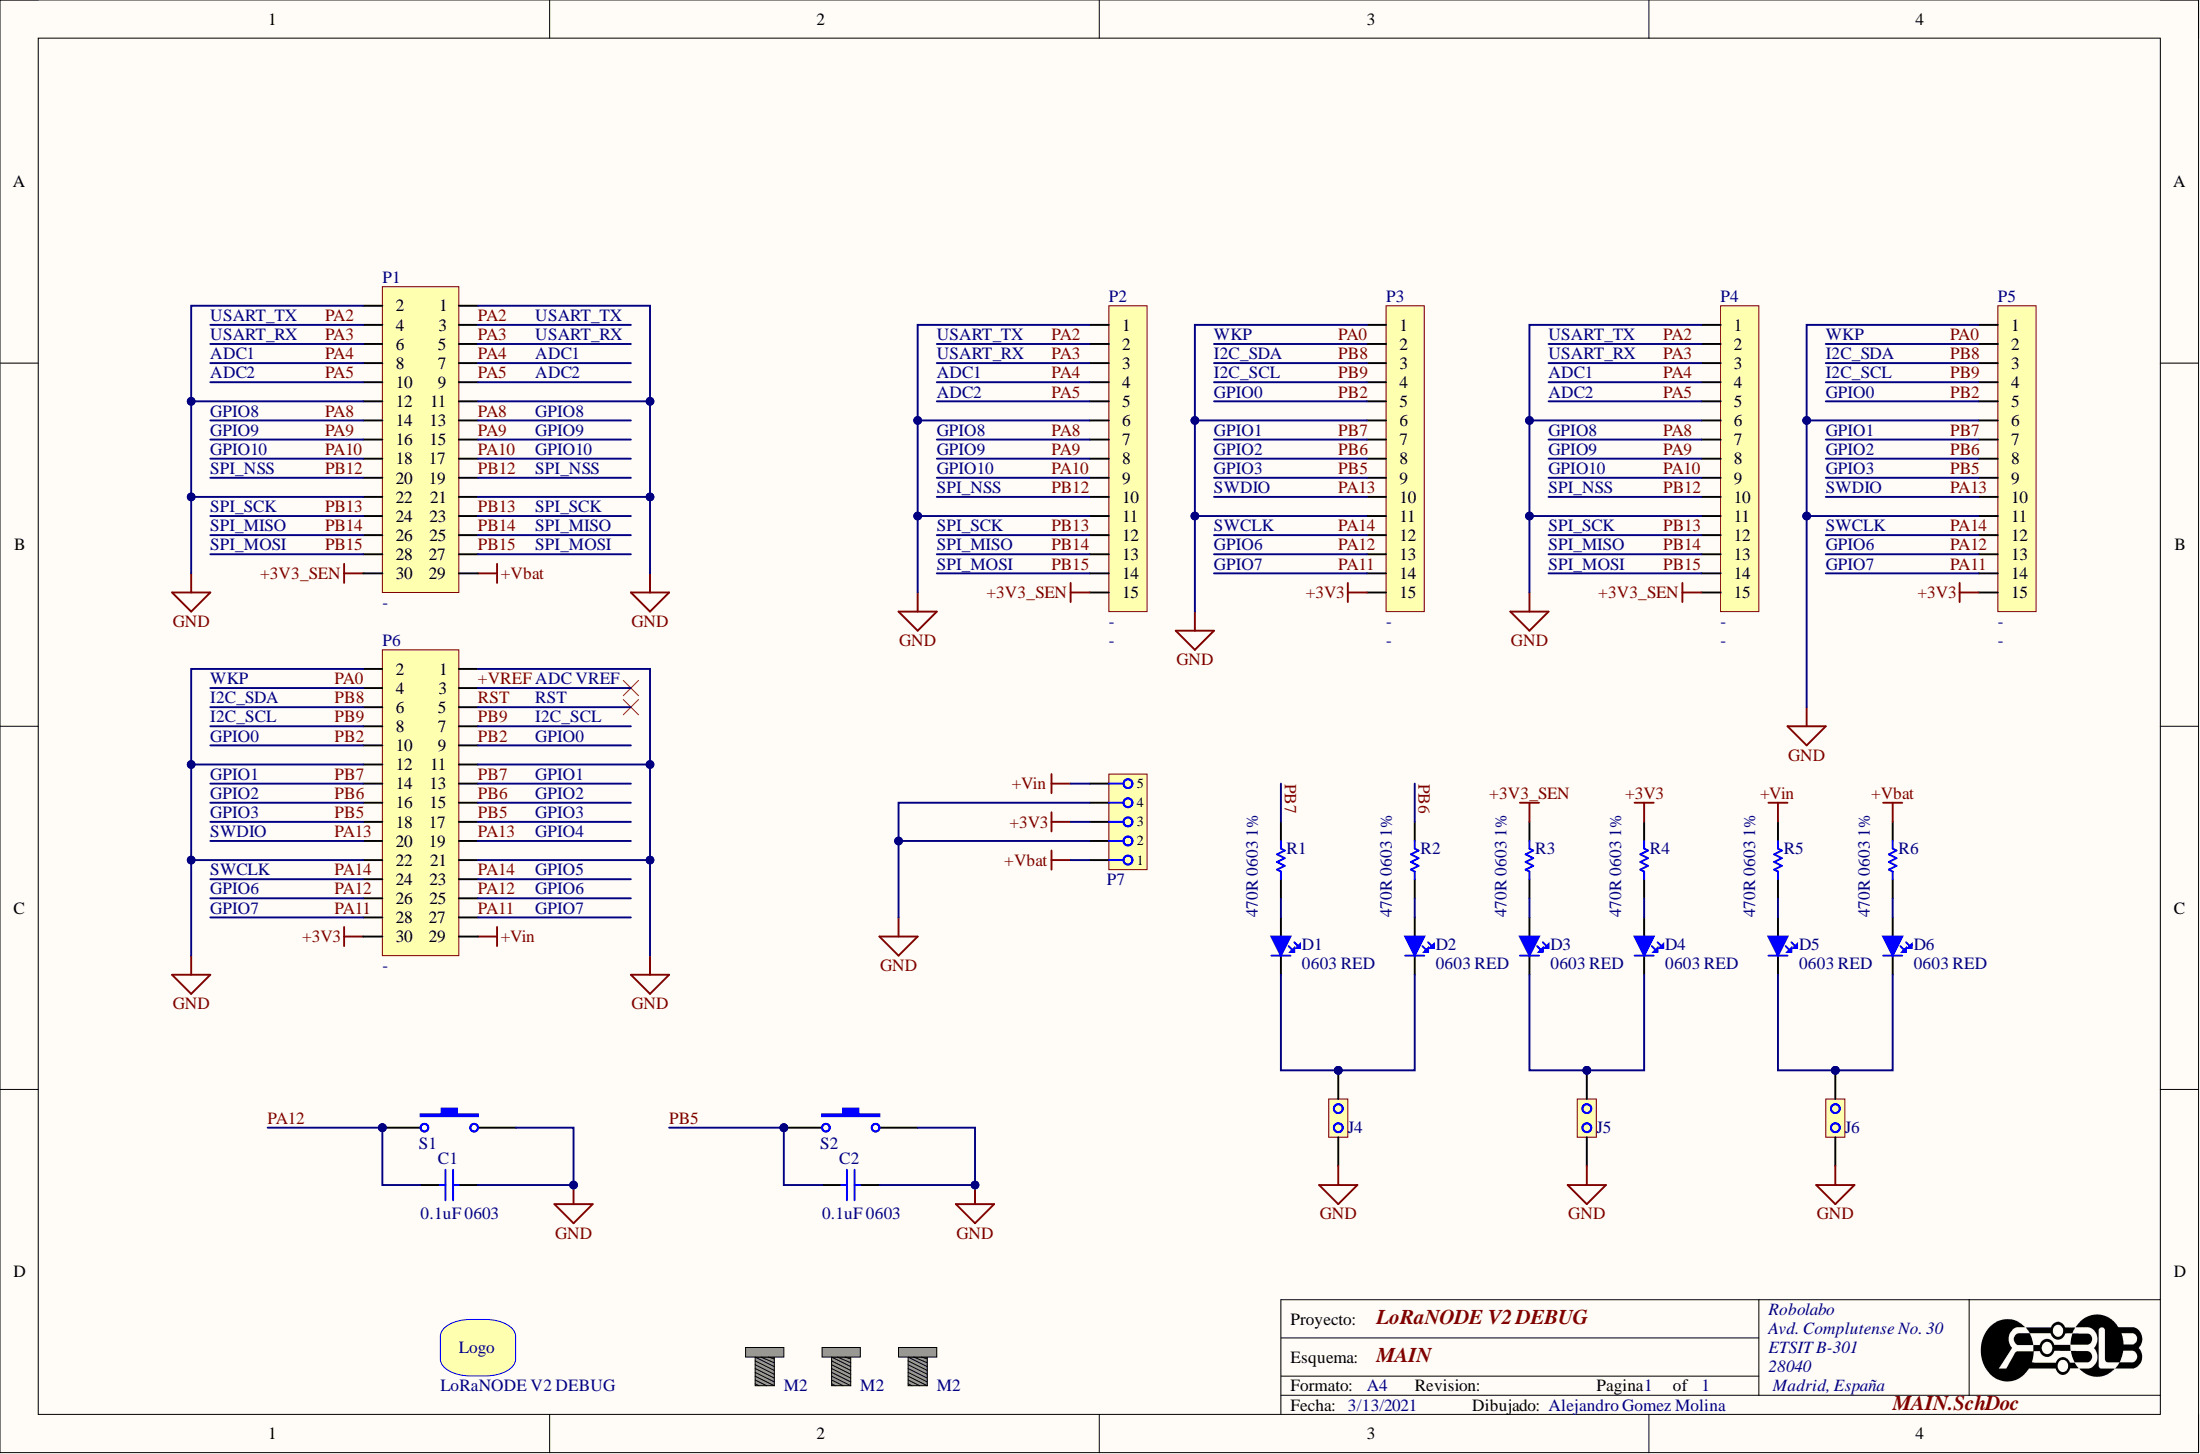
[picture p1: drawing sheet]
# Altium project ABZ_DEBUG.PrjPcb
1 sheet, 30 parts. Net scope: global (net labels, ports and power ports of the same name join across sheets).
Board file: DEBUG_ABZ.PcbDoc

## Sheet MAIN.SchDoc: LoRaNODE V2 DEBUG
size A4; DrawnBy: Alejandro Gomez Molina; Organization: Robolabo; Address1: Avd. Complutense No. 30; Address2: ETSIT B-301; Address3: 28040; Address4: Madrid, España; SheetNumber: 1; SheetTotal: 1; PageSize: A4; SheetName: MAIN

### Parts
C1  0.1uF 0603  [CAP_SMD_0603]
C2  0.1uF 0603  [CAP_SMD_0603]
D1  0603 RED  [DIODE_LED_SMD_0603]
D2  0603 RED  [DIODE_LED_SMD_0603]
D3  0603 RED  [DIODE_LED_SMD_0603]
D4  0603 RED  [DIODE_LED_SMD_0603]
D5  0603 RED  [DIODE_LED_SMD_0603]
D6  0603 RED  [DIODE_LED_SMD_0603]
J4  -  [JUMPER_1x2_2.54]  (value not drawn)
J5  -  [JUMPER_1x2_2.54]  (value not drawn)
J6  -  [JUMPER_1x2_2.54]  (value not drawn)
logo1  LoRaNODE V2 DEBUG  [Robolabo10x25]  (no BOM)
P1  -  [CONN-2X15-1.27-FEMALE_RECT-SMD]  (no BOM)
P2  -  [CONN-1X15-2.54-MALE-TH]  (no BOM)
P3  -  [CONN-1X15-2.54-MALE-TH]  (no BOM)
P4  -  [CONN-1X15-2.54-MALE-TH-NOPIN]  (no BOM)
P5  -  [CONN-1X15-2.54-MALE-TH-NOPIN]  (no BOM)
P6  -  [CONN-2X15-1.27-FEMALE_RECT-SMD]  (no BOM)
P7  -  [CONN-1X5-2.54-MALE-TH]  (value not drawn)
R1  470R 0603 1%  [RES_SMD_0603]
R2  470R 0603 1%  [RES_SMD_0603]
R3  470R 0603 1%  [RES_SMD_0603]
R4  470R 0603 1%  [RES_SMD_0603]
R5  470R 0603 1%  [RES_SMD_0603]
R6  470R 0603 1%  [RES_SMD_0603]
S1  SPST 4.6x2.8mm  [KMR4_CK_SWITCH]  (value not drawn)
S2  SPST 4.6x2.8mm  [KMR4_CK_SWITCH]  (value not drawn)
screw1  M2  [M2]
screw2  M2  [M2_NOPAD]
screw3  M2  [M2_NOPAD]

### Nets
+3V3: P3.15 P5.15 P6.30 P7.3 R4.2
+3V3_SEN: P1.30 P2.15 P4.15 R3.2
+Vbat: P1.29 P7.1 R6.2
+Vin: P6.29 P7.5 R5.2
GND: C1.2 C2.2 J4.1 J5.1 J6.1 P1.1 P1.2 P1.11 P1.12 P1.21 P1.22 P2.1 P2.6 P2.11 P3.1 P3.6 P3.11 P4.1 P4.6 P4.11 P5.1 P5.6 P5.11 P6.1 P6.2 P6.11 P6.12 P6.21 P6.22 P7.2 P7.4 S1.2 S2.2
+VREF: P6.3
PA0: P3.2 P5.2 P6.4
PA2: P1.3 P1.4 P2.2 P4.2
PA3: P1.5 P1.6 P2.3 P4.3
PA4: P1.7 P1.8 P2.4 P4.4
PA5: P1.9 P1.10 P2.5 P4.5
PA8: P1.13 P1.14 P2.7 P4.7
PA9: P1.15 P1.16 P2.8 P4.8
PA10: P1.17 P1.18 P2.9 P4.9
PA11: P3.14 P5.14 P6.27 P6.28
PA12: C1.1 P3.13 P5.13 P6.25 P6.26 S1.1
PA13: P3.10 P5.10 P6.19 P6.20
PA14: P3.12 P5.12 P6.23 P6.24
PB2: P3.5 P5.5 P6.9 P6.10
PB5: C2.1 P3.9 P5.9 P6.17 P6.18 S2.1
PB6: P3.8 P5.8 P6.15 P6.16 R2.2
PB7: P3.7 P5.7 P6.13 P6.14 R1.2
PB8: P3.3 P5.3 P6.6
PB9: P3.4 P5.4 P6.7 P6.8
PB12: P1.19 P1.20 P2.10 P4.10
PB13: P1.23 P1.24 P2.12 P4.12
PB14: P1.25 P1.26 P2.13 P4.13
PB15: P1.27 P1.28 P2.14 P4.14
RST: P6.5
NetD1_1: D1.1(A) R1.1
NetD1_2: D1.2(K) D2.2(K) J4.2
NetD2_1: D2.1(A) R2.1
NetD3_1: D3.1(A) R3.1
NetD3_2: D3.2(K) D4.2(K) J5.2
NetD4_1: D4.1(A) R4.1
NetD5_1: D5.1(A) R5.1
NetD5_2: D5.2(K) D6.2(K) J6.2
NetD6_1: D6.1(A) R6.1

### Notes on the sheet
- USART_TX
- USART_RX
- WKP
- ADC1
- ADC2
- GPIO8
- GPIO9
- I2C_SCL
- I2C_SDA
- GPIO0
- GPIO1
- GPIO10
- SPI_NSS
- SPI_SCK
- SPI_MISO
- GPIO2
- GPIO3
- SWDIO
- SWCLK
- SPI_MOSI
- GPIO6
- GPIO7
- ADC VREF
- RST
- GPIO4
- GPIO5
